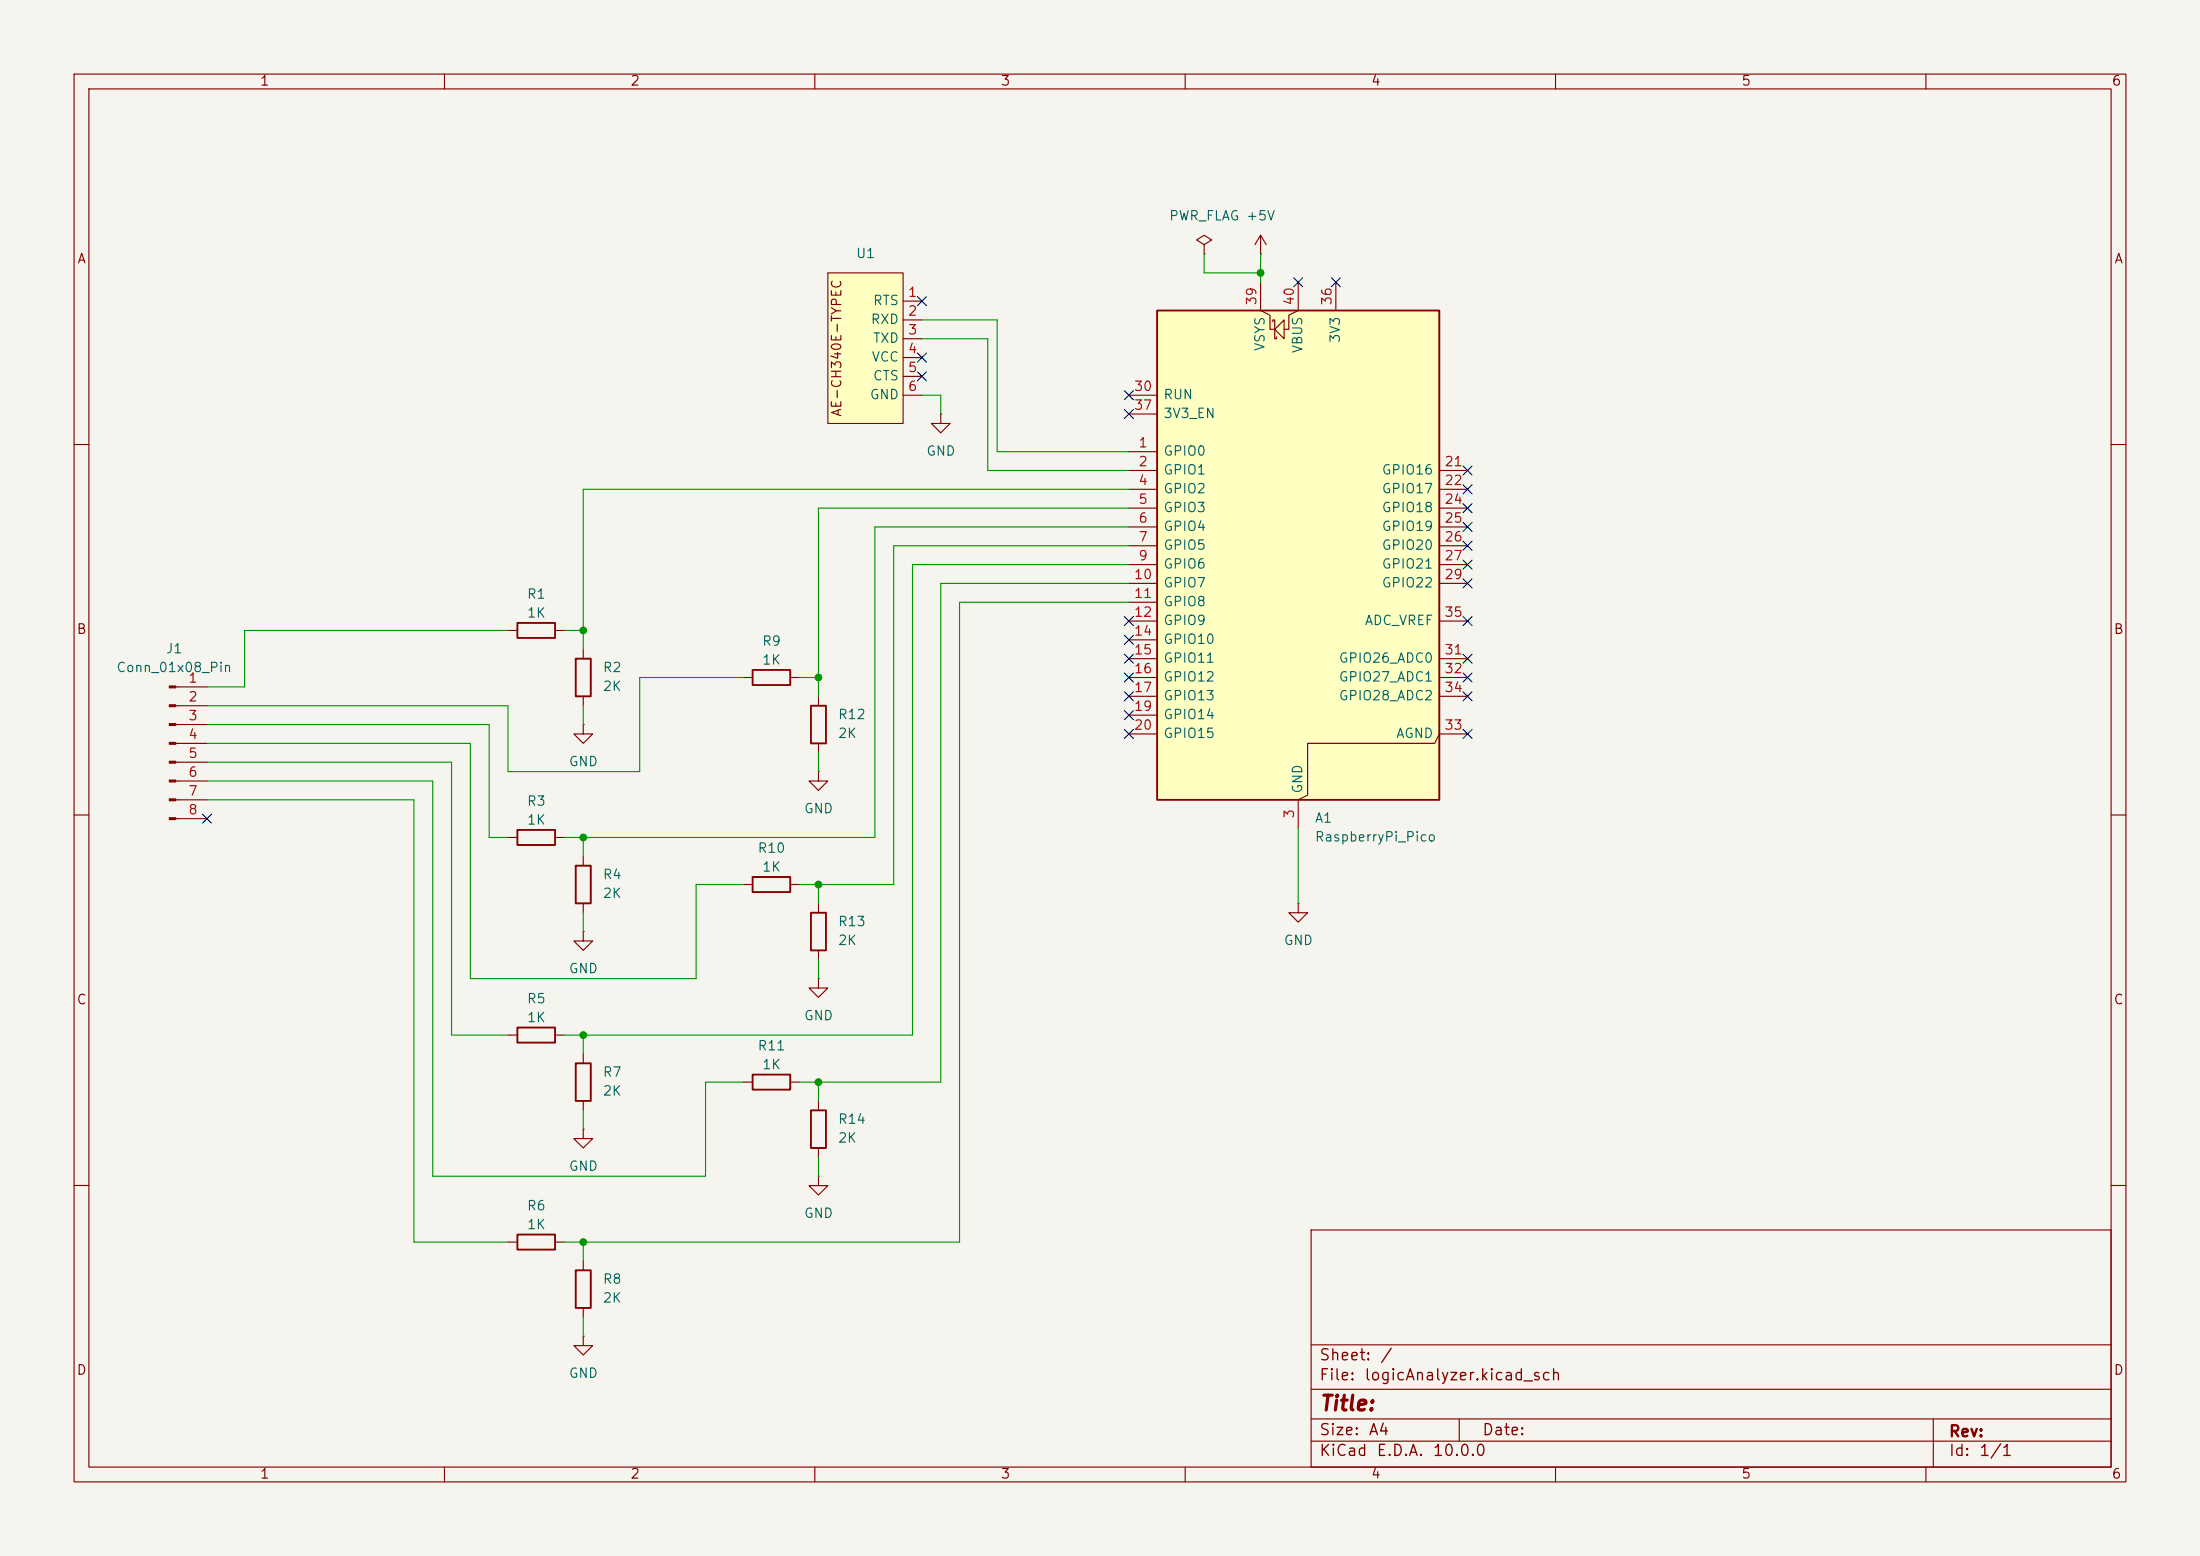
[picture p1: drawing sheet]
<svg xmlns="http://www.w3.org/2000/svg" width="297mm" height="210mm" viewBox="0 0 297 210" stroke-linecap="round" stroke-linejoin="round" font-family="sans-serif">
<path d="M0 0h297v210h-297z" fill="#f5f4ef" stroke="#f5f4ef" stroke-width=".14"/>
<g fill="none" stroke="#840000" stroke-width=".15">
<path d="M10 10h277v190h-277zM12 12h273v186h-273zM60 10v2M110 10v2M160 10v2M210 10v2M260 10v2M10 60h2M285 60h2M10 110h2M78.7 115.6v1.2M285 110h2"/>
<path d="M78.7 121.9v1.3M110.5 132.1v1.3h1.3l-1.3 1.2-1.3-1.2h1.3M110.5 132.1h.1M78.7 152.4v1.3h1.3l-1.3 1.2-1.2-1.2h1.2M78.7 152.4h.1M78.7 142.2v1.3M78.7 148.6v1.3M10 160h2M177 166h108v32h-108zM285 160h2M60 198v2M110 198v2"/>
<path d="M160 198v2M177 194.5h108M177 191.5h108M177 187.5h108M177 181.5h108M197 191.5v3M210 198v2M260 198v2M261 191.5v6.5"/>
</g>
<path d="M77.7 116.8h2.1v5.1h-2.1zM77.7 143.5h2.1v5.1h-2.1z" fill="none" stroke="#840000" stroke-width=".25"/>
<path d="M156.2 41.9h38.1v66.1h-38.1z" fill="#ffffc2"/>
<path d="M156.2 41.9h38.1v66.1h-38.1z" fill="none" stroke="#840000" stroke-width=".25"/>
<g fill="none" stroke="#840000" stroke-width=".15">
<path d="M170.2 38.1v3.8l1.2 .6v2h.7M175.3 38.1v3.8l-1.3 .6v2h-.6M180.3 38.1v3.8M152.4 53.3h3.8M152.4 55.9h3.8M171.8 43.4v-.2h.3v2.5h.2v-.2M172.1 44.5l1.3-1.3v2.5zM152.4 61h3.8M152.4 63.5h3.8M152.4 66h3.8M152.4 68.6h3.8M152.4 71.1h3.8"/>
<path d="M152.4 73.7h3.8M152.4 76.2h3.8M152.4 78.7h3.8M194.3 63.5h3.8M194.3 66h3.8M194.3 68.6h3.8M194.3 71.1h3.8M194.3 73.7h3.8M194.3 76.2h3.8M194.3 78.7h3.8M23.7 92.7h4.2M23.7 95.3h4.2"/>
<path d="M23.7 97.8h4.2M152.4 81.3h3.8M152.4 83.8h3.8M152.4 86.4h3.8M152.4 88.9h3.8M152.4 91.4h3.8M152.4 94h3.8M152.4 96.5h3.8M152.4 99.1h3.8M194.3 83.8h3.8M194.3 88.9h3.8M194.3 91.4h3.8"/>
<path d="M194.3 94h3.8M198.1 99.1h-3.8l-.6 1.2h-17.2v7l-1.2 .7v3.8M23.7 100.3h4.2M23.7 102.9h4.2M23.7 105.4h4.2M23.7 108h4.2M23.7 110.5h4.2M78.7 180.3v1.3h1.3l-1.3 1.3-1.2-1.3h1.2M78.7 180.3h.1"/>
</g>
<g fill="#840000" stroke="#840000" stroke-width=".15">
<path d="M22.9 92.6h.8v.2h-.8z"/>
<path d="M22.9 95.1h.8v.3h-.8z"/>
<path d="M22.9 97.7h.8v.2h-.8z"/>
<path d="M22.9 100.2h.8v.3h-.8z"/>
<path d="M22.9 102.7h.8v.3h-.8z"/>
<path d="M22.9 105.3h.8v.2h-.8z"/>
<path d="M22.9 107.8h.8v.3h-.8z"/>
<path d="M22.9 110.4h.8v.2h-.8z"/>
</g>
<path d="M111.8 36.8h10.1v20.4h-10.1z" fill="#ffffc2"/>
<g fill="none" stroke="#840000" stroke-width=".15">
<path d="M111.8 36.8h10.1v20.4h-10.1zM162.6 33l1-.6-1-.6-1.1 .6 1.1 .6v1.3M162.6 34.3h.1M170.2 34.3h.1M170.2 31.8l-.8 1.2M170.2 31.8l.7 1.2M170.2 31.8v2.5M121.9 40.6h2.6M121.9 43.2h2.6M121.9 45.7h2.6M121.9 48.3h2.6M121.9 50.8h2.6"/>
<path d="M121.9 53.3h2.6M127 55.9v1.3h1.3l-1.3 1.2-1.3-1.2h1.3M127 55.9h.1M68.6 85.1h1.2M74.9 85.1h1.3M78.7 97.8v1.3h1.3l-1.3 1.2-1.2-1.2h1.2M78.7 97.8h.1M78.7 87.6v1.3M78.7 94v1.3M100.3 91.4h1.3M106.7 91.4h1.2M110.5 94v1.3"/>
<path d="M68.6 113h1.2M74.9 113h1.3M100.3 119.4h1.3M106.7 119.4h1.2M110.5 104.1v1.3h1.3l-1.3 1.3-1.3-1.3h1.3M110.5 104.1h.1M110.5 100.3v1.3M68.6 139.7h1.2M74.9 139.7h1.3M78.7 125.7v1.3h1.3l-1.3 1.3-1.2-1.3h1.2M78.7 125.7h.1M110.5 121.9v1.3"/>
<path d="M110.5 128.3v1.2M175.3 121.9v1.3h1.2l-1.2 1.3-1.3-1.3h1.3M175.3 121.9h.1M100.3 146.1h1.3M106.7 146.1h1.2M110.5 158.8v1.2h1.3l-1.3 1.3-1.3-1.3h1.3M110.5 158.8h.1M110.5 148.6v1.3M110.5 154.9v1.3M68.6 167.6h1.2M74.9 167.6h1.3M78.7 170.2v1.3"/>
<path d="M78.7 176.5v1.3"/>
</g>
<path d="M69.8 84.1h5.1v2h-5.1zM77.7 88.9h2.1v5.1h-2.1zM101.6 90.4h5.1v2.1h-5.1zM109.5 95.3h2v5h-2zM69.8 112h5.1v2h-5.1zM101.6 118.4h5.1v2h-5.1zM69.8 138.7h5.1v2h-5.1zM109.5 123.2h2v5.1h-2zM101.6 145h5.1v2.1h-5.1zM109.5 149.9h2v5h-2zM69.8 166.6h5.1v2.1h-5.1zM77.7 171.5h2.1v5h-2.1z" fill="none" stroke="#840000" stroke-width=".25"/>
<g fill="none" stroke="#009600" stroke-width=".15">
<path d="M162.6 34.3v2.5h7.6M170.2 34.3v3.8M124.5 53.3h2.5v2.6M124.5 43.2h10.1v17.8h17.8M124.5 45.7h8.8v17.8h19.1M152.4 71.1h-34.3v41.9h-41.9M152.4 73.7h-31.8v45.7h-12.7M152.4 68.6h-41.9v25.4M152.4 66h-73.7v21.6M152.4 78.7h-25.4v67.4h-19.1M152.4 76.2h-29.2v63.5h-47M27.9 97.8h38.1v15.2h2.6"/>
<path d="M68.6 85.1h-35.6v7.6h-5.1M76.2 85.1h2.5M78.7 95.3v2.5M100.3 91.4h-13.9v12.7h-17.8v-8.8h-40.7M107.9 91.4h2.6M152.4 81.3h-22.9v86.3h-53.3M27.9 108h28v59.6h12.7M27.9 100.3h35.6v31.8h30.5v-12.7h6.3M27.9 105.4h30.5v53.4h36.8v-12.7h5.1M27.9 102.9h33.1v36.8h7.6M78.7 113v2.6M110.5 101.6v2.5"/>
<path d="M110.5 119.4v2.5M175.3 111.8v10.1M78.7 123.2v2.5M78.7 139.7v2.5M110.5 129.5v2.6M78.7 149.9v2.5M110.5 146.1v2.5M110.5 156.2v2.6M78.7 167.6v2.6M78.7 177.8v2.5"/>
</g>
<g fill="none" stroke="#000084" stroke-width=".15">
<path d="M174.7 37.5l1.2 1.2M175.9 37.5l-1.2 1.2M179.7 37.5l1.2 1.2M180.9 37.5l-1.2 1.2M123.9 40l1.2 1.2M123.9 47.7l1.2 1.2M123.9 50.2l1.2 1.2M125.1 40l-1.2 1.2M125.1 47.7l-1.2 1.2M125.1 50.2l-1.2 1.2M151.8 52.7l1.2 1.2M151.8 55.3l1.2 1.2"/>
<path d="M153 52.7l-1.2 1.2M153 55.3l-1.2 1.2M197.5 62.9l1.2 1.2M197.5 78.1l1.2 1.2M197.5 73.1l1.2 1.2M197.5 70.5l1.2 1.2M197.5 65.4l1.2 1.2M197.5 75.6l1.2 1.2M197.5 68l1.2 1.2M198.7 62.9l-1.2 1.2M198.7 78.1l-1.2 1.2M198.7 73.1l-1.2 1.2"/>
<path d="M198.7 70.5l-1.2 1.2M198.7 65.4l-1.2 1.2M198.7 75.6l-1.2 1.2M198.7 68l-1.2 1.2M151.8 98.5l1.2 1.2M151.8 85.8l1.2 1.2M151.8 95.9l1.2 1.2M151.8 88.3l1.2 1.2M151.8 90.8l1.2 1.2M151.8 93.4l1.2 1.2M151.8 83.2l1.2 1.2M153 98.5l-1.2 1.2"/>
<path d="M153 85.8l-1.2 1.2M153 95.9l-1.2 1.2M153 88.3l-1.2 1.2M153 90.8l-1.2 1.2M153 93.4l-1.2 1.2M153 83.2l-1.2 1.2M197.5 98.5l1.2 1.2M197.5 83.2l1.2 1.2M197.5 88.3l1.2 1.2M197.5 90.8l1.2 1.2M197.5 93.4l1.2 1.2M198.7 98.5l-1.2 1.2"/>
<path d="M198.7 83.2l-1.2 1.2M198.7 88.3l-1.2 1.2M198.7 90.8l-1.2 1.2M198.7 93.4l-1.2 1.2M27.3 109.9l1.2 1.2M28.5 109.9l-1.2 1.2"/>
</g>
<g fill="#009600" stroke="#009600" stroke-width=".14">
<circle cx="170.2" cy="36.8" r=".46"/>
<circle cx="110.5" cy="91.4" r=".46"/>
<circle cx="78.7" cy="85.1" r=".46"/>
<circle cx="78.7" cy="139.7" r=".46"/>
<circle cx="110.5" cy="119.4" r=".46"/>
<circle cx="110.5" cy="146.1" r=".46"/>
<circle cx="78.7" cy="113" r=".46"/>
<circle cx="78.7" cy="167.6" r=".46"/>
</g>
<text font-size="2" fill="#840000" x="178" y="190.9">Title:</text>
<g font-size="1.5" fill="#840000">
<text x="178" y="184">Sheet:</text>
<text x="186.2" y="184">/</text>
<text x="178" y="186.7">File:</text>
<text x="184.1" y="186.7">logicAnalyzer.kicad_sch</text>
<text x="178" y="196.9">KiCad</text>
<text x="178" y="194.1">Size:</text>
<text x="184.7" y="194.1">A4</text>
<text x="185.7" y="196.9">E.D.A.</text>
<text x="193.3" y="196.9">10.0.0</text>
<text x="200" y="194.1">Date:</text>
<text x="263" y="194.3">Rev:</text>
<text x="263" y="196.9">Id:</text>
<text x="267.1" y="196.9">1/1</text>
</g>
<g font-size="1.3" fill="#840000">
<text x="35" y="11.9">1</text>
<text x="85" y="11.9">2</text>
<text x="135" y="11.9">3</text>
<text x="185" y="11.9">4</text>
<text x="235" y="11.9">5</text>
<text x="285" y="11.9">6</text>
<text x="10.3" y="35.9">A</text>
<text x="285.3" y="35.9">A</text>
<text x="113.9" y="56.3" transform="rotate(-90 113.9 56.3)">AE-CH340E-TYPEC</text>
<text x="10.3" y="85.9">B</text>
<text x="285.3" y="85.9">B</text>
<text x="10.3" y="135.9">C</text>
<text x="285.3" y="135.9">C</text>
<text x="10.3" y="185.9">D</text>
<text x="285.3" y="185.9">D</text>
<text x="35" y="199.9">1</text>
<text x="85" y="199.9">2</text>
<text x="135" y="199.9">3</text>
<text x="185" y="199.9">4</text>
<text x="235" y="199.9">5</text>
<text x="285" y="199.9">6</text>
</g>
<g font-size="1.3" fill="#006464">
<text x="115.5" y="35.2">U1</text>
<text x="157.7" y="30.1">PWR_FLAG</text>
<text x="168.1" y="30.1">+5V</text>
<text x="117.8" y="41.5">RTS</text>
<text x="117.5" y="44">RXD</text>
<text x="117.8" y="46.6">TXD</text>
<text x="171" y="47.5" transform="rotate(-90 171 47.5)">VSYS</text>
<text x="176.1" y="47.8" transform="rotate(-90 176.1 47.8)">VBUS</text>
<text x="181.2" y="46.4" transform="rotate(-90 181.2 46.4)">3V3</text>
<text x="117.6" y="49.1">VCC</text>
<text x="117.8" y="51.7">CTS</text>
<text x="117.3" y="54.2">GND</text>
<text x="157" y="54.2">RUN</text>
<text x="157" y="56.7">3V3_EN</text>
<text x="125" y="61.8">GND</text>
<text x="157" y="61.8">GPIO0</text>
<text x="157" y="64.4">GPIO1</text>
<text x="186.5" y="64.4">GPIO16</text>
<text x="157" y="66.9">GPIO2</text>
<text x="157" y="69.4">GPIO3</text>
<text x="157" y="72">GPIO4</text>
<text x="186.5" y="66.9">GPIO17</text>
<text x="186.5" y="69.4">GPIO18</text>
<text x="186.5" y="72">GPIO19</text>
<text x="157" y="74.5">GPIO5</text>
<text x="157" y="77.1">GPIO6</text>
<text x="186.5" y="74.5">GPIO20</text>
<text x="186.5" y="77.1">GPIO21</text>
<text x="71" y="81.1">R1</text>
<text x="71" y="83.7">1K</text>
<text x="157" y="79.6">GPIO7</text>
<text x="157" y="82.1">GPIO8</text>
<text x="186.5" y="79.6">GPIO22</text>
<text x="22.3" y="88.5">J1</text>
<text x="102.8" y="87.5">R9</text>
<text x="157" y="84.7">GPIO9</text>
<text x="157" y="87.2">GPIO10</text>
<text x="157" y="89.8">GPIO11</text>
<text x="180.6" y="89.8">GPIO26_ADC0</text>
<text x="184.2" y="84.7">ADC_VREF</text>
<text x="15.6" y="91">Conn_01x08_Pin</text>
<text x="81.3" y="91">R2</text>
<text x="81.3" y="93.6">2K</text>
<text x="102.8" y="90">1K</text>
<text x="157" y="92.3">GPIO12</text>
<text x="157" y="94.8">GPIO13</text>
<text x="180.6" y="92.3">GPIO27_ADC1</text>
<text x="180.6" y="94.8">GPIO28_ADC2</text>
<text x="113" y="99.9">2K</text>
<text x="113" y="97.4">R12</text>
<text x="157" y="97.4">GPIO14</text>
<text x="157" y="99.9">GPIO15</text>
<text x="188.4" y="99.9">AGND</text>
<text x="76.7" y="103.7">GND</text>
<text x="176.1" y="107.2" transform="rotate(-90 176.1 107.2)">GND</text>
<text x="71" y="109.1">R3</text>
<text x="71" y="111.6">1K</text>
<text x="108.5" y="110.1">GND</text>
<text x="177.4" y="111.4">A1</text>
<text x="177.4" y="113.9">RaspberryPi_Pico</text>
<text x="81.3" y="119">R4</text>
<text x="102.2" y="115.4">R10</text>
<text x="102.8" y="118">1K</text>
<text x="81.3" y="121.5">2K</text>
<text x="113" y="125.3">R13</text>
<text x="76.7" y="131.7">GND</text>
<text x="113" y="127.9">2K</text>
<text x="173.2" y="127.9">GND</text>
<text x="71" y="135.7">R5</text>
<text x="71" y="138.3">1K</text>
<text x="102.2" y="142.1">R11</text>
<text x="108.5" y="138">GND</text>
<text x="81.3" y="145.6">R7</text>
<text x="81.3" y="148.2">2K</text>
<text x="102.8" y="144.6">1K</text>
<text x="113" y="154.5">2K</text>
<text x="113" y="152">R14</text>
<text x="76.7" y="158.3">GND</text>
<text x="71" y="163.7">R6</text>
<text x="71" y="166.2">1K</text>
<text x="108.5" y="164.7">GND</text>
<text x="81.3" y="173.6">R8</text>
<text x="81.3" y="176.1">2K</text>
<text x="76.7" y="186.3">GND</text>
</g>
<g font-size="1.3" fill="#a90000">
<text x="122.5" y="40.4">1</text>
<text x="169.9" y="41.3" transform="rotate(-90 169.9 41.3)">39</text>
<text x="175" y="41.3" transform="rotate(-90 175 41.3)">40</text>
<text x="180.1" y="41.3" transform="rotate(-90 180.1 41.3)">36</text>
<text x="122.5" y="42.9">2</text>
<text x="122.5" y="45.5">3</text>
<text x="122.5" y="48">4</text>
<text x="122.5" y="50.5">5</text>
<text x="122.5" y="53.1">6</text>
<text x="153" y="53.1">30</text>
<text x="153" y="55.6">37</text>
<text x="153.6" y="60.7">1</text>
<text x="153.6" y="63.2">2</text>
<text x="153.6" y="65.8">4</text>
<text x="194.9" y="63.2">21</text>
<text x="194.9" y="65.8">22</text>
<text x="153.6" y="68.3">5</text>
<text x="153.6" y="70.9">6</text>
<text x="194.9" y="68.3">24</text>
<text x="194.9" y="70.9">25</text>
<text x="153.6" y="73.4">7</text>
<text x="153.6" y="75.9">9</text>
<text x="194.9" y="73.4">26</text>
<text x="194.9" y="75.9">27</text>
<text x="153" y="78.5">10</text>
<text x="153" y="81">11</text>
<text x="153" y="83.6">12</text>
<text x="194.9" y="78.5">29</text>
<text x="194.9" y="83.6">35</text>
<text x="153" y="86.1">14</text>
<text x="153" y="88.6">15</text>
<text x="194.9" y="88.6">31</text>
<text x="25.3" y="92.5">1</text>
<text x="25.3" y="95">2</text>
<text x="153" y="91.2">16</text>
<text x="153" y="93.7">17</text>
<text x="194.9" y="91.2">32</text>
<text x="194.9" y="93.7">34</text>
<text x="25.3" y="97.5">3</text>
<text x="25.3" y="100.1">4</text>
<text x="153" y="96.3">19</text>
<text x="153" y="98.8">20</text>
<text x="194.9" y="98.8">33</text>
<text x="25.3" y="102.6">5</text>
<text x="25.3" y="105.2">6</text>
<text x="25.3" y="107.7">7</text>
<text x="25.3" y="110.2">8</text>
<text x="175" y="110.6" transform="rotate(-90 175 110.6)">3</text>
</g>
</svg>
